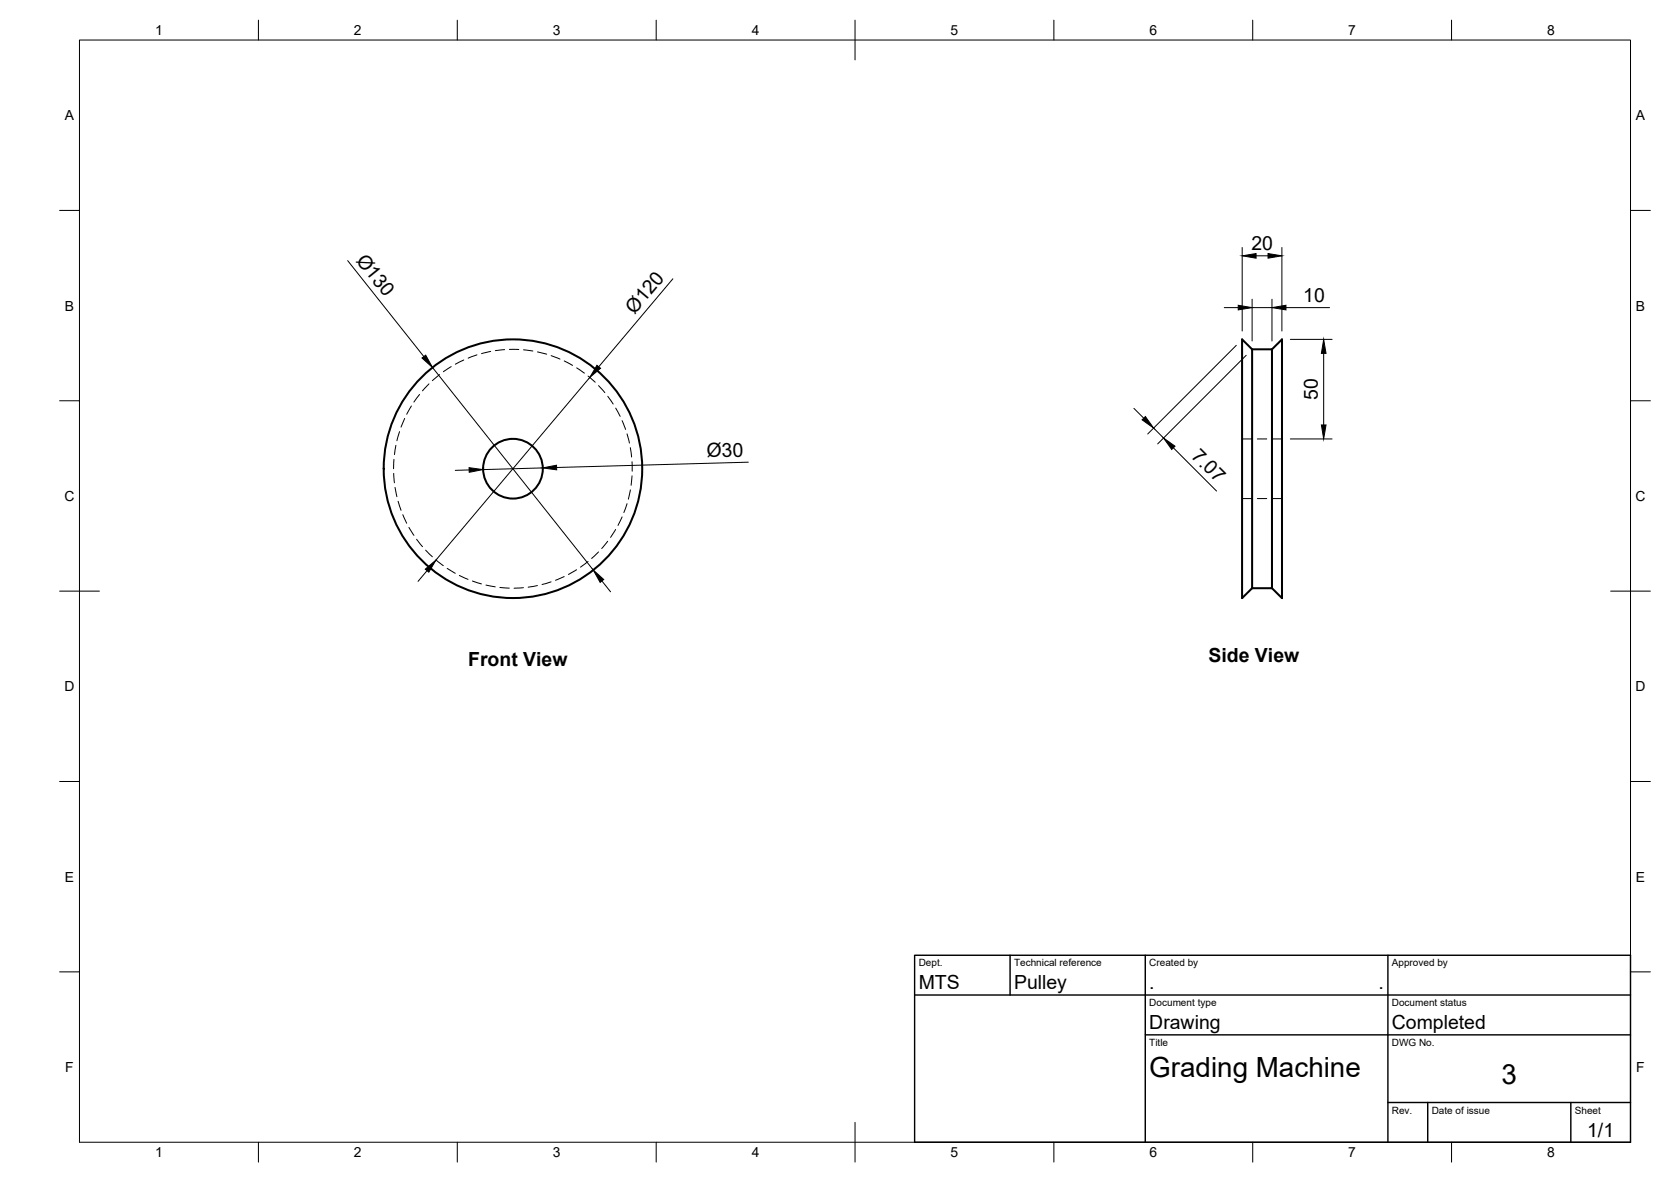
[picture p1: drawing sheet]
<svg xmlns="http://www.w3.org/2000/svg" width="420mm" height="297mm" viewBox="0 0 420 297" stroke-linecap="round" stroke-linejoin="round" font-family="sans-serif">
<!-- layer: Visible -->
<g fill="none" stroke="#000" stroke-width=".51">
<path d="M314.8 87.8v60M314.8 87.8l-2.5-2.5v65l2.5-2.5M314.8 87.8h5M319.8 87.8l2.5-2.5v65l-2.5-2.5h-5M319.8 87.8v60"/>
<circle cx="129" cy="117.8" r="7.5"/>
<circle cx="129" cy="117.8" r="32.5"/>
</g>
<!-- layer: Hidden -->
<g fill="none" stroke="#000" stroke-width=".25">
<path d="M105.5 99.1l-1.4 1.9M107.9 96.5l-1.7 1.7M110.5 94.1l-1.8 1.6M113.5 92.1l-2 1.3M116.6 90.5l-2.1 1M119.9 89.2l-2.2 .8M123.4 88.3l-2.3 .6M126.9 87.9l-2.4 .2M128.1 87.8h2.4M131.6 87.9l2.4 .3M135.1 88.4l2.4 .6M138.6 89.4l2.2 .8"/>
<path d="M141.9 90.7l2.1 1.1M145 92.4l1.9 1.4M147.9 94.5l1.8 1.6M150.5 96.9l1.6 1.8M152.8 99.6l1.4 1.9M99 119l.2 2.3M99.1 115.4l-.1 2.4M99.5 111.9l-.3 2.3M100.5 108.5l-.7 2.3M101.7 105.2l-.9 2.1M103.4 102l-1.1 2.1M154.8 102.6l1.1 2"/>
<path d="M156.4 105.7l.9 2.2M157.7 109l.6 2.3M158.5 112.5l.3 2.4M158.9 116l.1 2.4M158.9 119.6l-.2 2.3M312.3 110.3h2.6M316.1 110.3h2.4M319.7 110.3h2.6M99.3 122.5l.5 2.3M100.1 126l.7 2.2M101.3 129.3l1 2.2M102.8 132.5l1.3 2"/>
<path d="M104.8 135.5l1.4 1.9M107 138.2l1.7 1.7M150.5 138.7l-1.7 1.6M152.8 136l-1.5 1.8M154.8 133.1l-1.3 2M156.4 129.9l-1 2.1M157.7 126.6l-.8 2.2M158.5 123.1l-.5 2.3M312.3 125.3h2.6M316.1 125.3h2.4M319.7 125.3h2.6M109.6 140.7l1.9 1.5"/>
<path d="M112.4 142.8l2.1 1.3M115.5 144.6l2.2 1M118.8 146l2.3 .7M122.2 147l2.3 .5M125.7 147.6l2.4 .2M131.6 147.7l-2.4 .1M135.1 147.2l-2.3 .4M138.6 146.2l-2.3 .7M141.9 144.9l-2.2 .9M145 143.2l-2.1 1.2M147.9 141.1l-1.9 1.4"/>
</g>
<!-- layer: Border -->
<g fill="none" stroke="#000" stroke-width=".25">
<path d="M20 10.1h390v276.9h-390zM65 5.1v5M115 5.1v5M165 5.1v5M215 5.1v10M265 5.1v5M315 5.1v5M365 5.1v5M15 52.9h5M410 52.9h5M15 100.7h5M410 100.7h5"/>
<path d="M15 148.6h10M405 148.6h10M15 196.4h5M410 196.4h5M15 244.2h5M410 244.2h5M65 287v5M115 287v5M165 287v5M215 282.1v9.9M265 287v5M315 287v5"/>
<path d="M365 287v5"/>
</g>
<!-- layer: TitleBlock -->
<path d="M230 240.1h180v46.9h-180zM230 250h180M254 240.1v9.9M288 240.1v46.9M349 240.1v46.9M288 260.1h122M349 277.1h61M359 277.1v9.9M395 277.1v9.9" fill="none" stroke="#000" stroke-width=".36"/>
<!-- layer: Dimensions -->
<g fill="none" stroke="#000" stroke-width=".25">
<path d="M87.4 65.5l19.2 24.1M169.2 70.1l-18.7 22.1M307.8 77.3h3.5M312.3 62.2v21M314.8 75.2v10.5M314.8 77.3h5M315.8 64.3h3M319.8 75.2v10.5M322.3 62.2v21M323.3 77.3h11M108.8 92.4l40.4 50.8M148.3 94.9l-38.7 45.8"/>
<path d="M310.9 86.8l-22.3 22.3M313.4 89.3l-22.3 22.3M324.4 85.3h10.5M332.8 88.8v18M118 118.1l-3.5 .1M136.5 117.6l-15 .4M188.2 116.1l-48.2 1.4M285.1 102.6l2.5 2.5M290.1 107.6l2.5 2.5M295 112.6l10.9 10.8M324.4 110.3h10.5M107.4 143.4l-2.3 2.7"/>
<path d="M151.3 146l2.2 2.7"/>
</g>
<g fill="#000" stroke="#000" stroke-width=".25">
<path d="M311.3 76.7l3.5 .6-3.5 .6zM312.3 64.3l3.5-.6v1.2zM318.8 63.7l3.5 .6-3.5 .6zM319.8 77.3l3.5-.6v1.2zM106.1 90l.9-.8 1.8 3.2zM150.1 91.8l.9 .7-2.7 2.4zM332.8 85.3l.6 3.5h-1.1zM117.9 117.5l3.6 .5-3.5 .7zM136.5 117.6l3.4-.7 .1 1.2zM287.2 105.5l.8-.8 2.1 2.9zM292.6 110.1l2.8 2-.8 .9zM332.3 106.8h1.1l-.6 3.5z"/>
<path d="M106.9 143l2.7-2.3-1.8 3.1zM149.2 143.2l2.6 2.4-.9 .8z"/>
</g>
<g font-size="7">
<text x="289" y="270.6">Grading Machine</text>
<text x="377.5" y="272.3">3</text>
</g>
<g font-size="4.9">
<text x="89.4" y="65.5" transform="rotate(51 89.4 65.5)">Ø130</text>
<text x="314.7" y="62.8">20</text>
<text x="327.7" y="75.8">10</text>
<text x="159.5" y="79.1" transform="rotate(-50 159.5 79.1)">Ø120</text>
<text x="331.4" y="100.5" transform="rotate(-90 331.4 100.5)">50</text>
<text x="177.7" y="114.9" transform="rotate(-2 177.7 114.9)">Ø30</text>
<text x="299.4" y="114.8" transform="rotate(45 299.4 114.8)">7.07</text>
<text x="117.7" y="167.3">Front View</text>
<text x="303.9" y="166.3">Side View</text>
<text x="231" y="248.5">MTS</text>
<text x="255" y="248.5">Pulley</text>
<text x="289" y="248.5">.</text>
<text x="346.6" y="248.5">.</text>
<text x="289" y="258.6">Drawing</text>
<text x="350" y="258.6">Completed</text>
<text x="399.1" y="285.7">1/1</text>
</g>
<g font-size="3.5">
<text x="39" y="8.8">1</text>
<text x="89" y="8.8">2</text>
<text x="139" y="8.8">3</text>
<text x="189" y="8.8">4</text>
<text x="239" y="8.8">5</text>
<text x="289" y="8.8">6</text>
<text x="339" y="8.8">7</text>
<text x="389" y="8.8">8</text>
<text x="16.3" y="30.2">A</text>
<text x="411.3" y="30.2">A</text>
<text x="16.3" y="78">B</text>
<text x="411.3" y="78">B</text>
<text x="16.2" y="125.9">C</text>
<text x="411.2" y="125.9">C</text>
<text x="16.2" y="173.7">D</text>
<text x="411.2" y="173.7">D</text>
<text x="16.3" y="221.6">E</text>
<text x="411.3" y="221.6">E</text>
<text x="16.4" y="269.4">F</text>
<text x="411.4" y="269.4">F</text>
<text x="39" y="290.8">1</text>
<text x="89" y="290.8">2</text>
<text x="139" y="290.8">3</text>
<text x="189" y="290.8">4</text>
<text x="239" y="290.8">5</text>
<text x="289" y="290.8">6</text>
<text x="339" y="290.8">7</text>
<text x="389" y="290.8">8</text>
</g>
<g font-size="2.5">
<text x="231" y="242.9">Dept.</text>
<text x="255" y="242.9">Technical reference</text>
<text x="289" y="242.9">Created by</text>
<text x="350" y="242.9">Approved by</text>
<text x="289" y="252.8">Document type</text>
<text x="350" y="252.8">Document status</text>
<text x="289" y="262.9">Title</text>
<text x="350" y="262.9">DWG No.</text>
<text x="350" y="279.9">Rev.</text>
<text x="360" y="279.9">Date of issue</text>
<text x="396" y="279.9">Sheet</text>
</g>
</svg>
